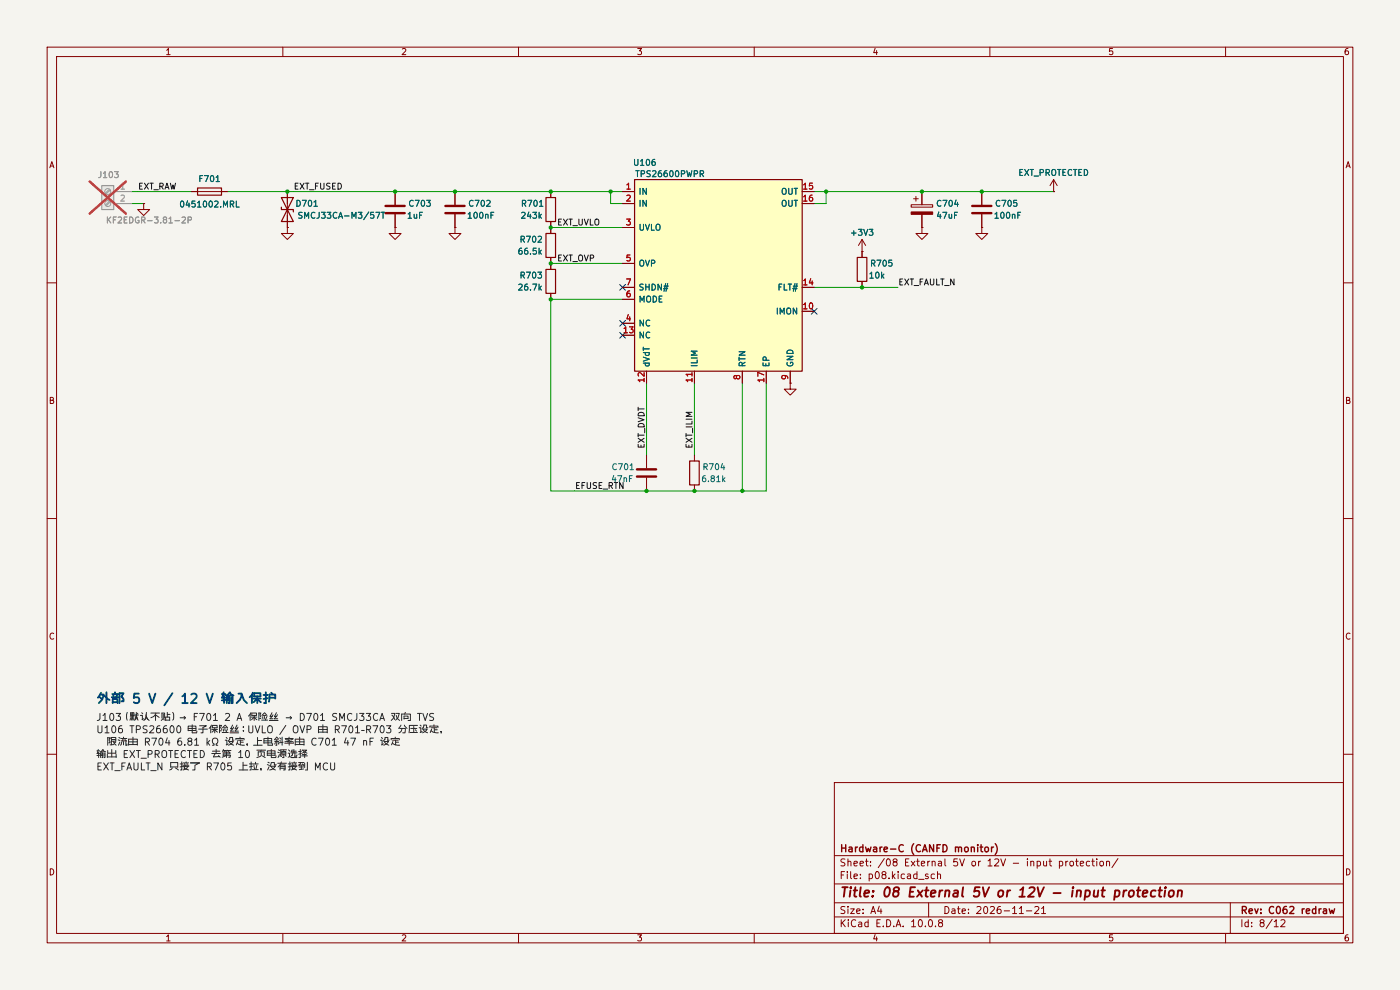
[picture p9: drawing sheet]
(kicad_sch
 (version 20250114)
 (generator "eeschema")
 (generator_version "9.0")
 (paper "A4")
 (title_block
  (title "08 External 5V or 12V - input protection")
  (date "2026-11-21")
  (rev "C062 redraw")
  (company "Hardware-C (CANFD monitor)"))
 (lib_symbols
  (symbol "hwc:C"
   (pin_numbers (hide yes))
   (pin_names
    (offset 0.254)) (exclude_from_sim no) (in_bom yes) (on_board yes)
   (in_pos_files yes)
   (property "Reference" "C" (at 0.635 2.54 0) (show_name no) (do_not_autoplace no) (effects (font (size 1.27 1.27)) (justify left)))
   (property "Value" "C" (at 0.635 -2.54 0) (show_name no) (do_not_autoplace no) (effects (font (size 1.27 1.27)) (justify left)))
   (property "Footprint" "" (at 0.9652 -3.81 0) (show_name no) (do_not_autoplace no) (hide yes) (effects (font (size 1.27 1.27))))
   (property "Datasheet" "" (at 0 0 0) (show_name no) (do_not_autoplace no) (hide yes) (effects (font (size 1.27 1.27))))
   (property "Description" "Unpolarized capacitor" (at 0 0 0) (show_name no) (do_not_autoplace no) (hide yes) (effects (font (size 1.27 1.27))))
   (symbol "C_0_1"
    (polyline (pts (xy -2.032 0.762) (xy 2.032 0.762)) (stroke (width 0.508) (type default)) (fill (type none)))
    (polyline (pts (xy -2.032 -0.762) (xy 2.032 -0.762)) (stroke (width 0.508) (type default)) (fill (type none))))
   (symbol "C_1_1"
    (pin passive line (at 0 3.81 270) (length 2.794) (name "" (effects (font (size 1.27 1.27)))) (number "1" (effects (font (size 1.27 1.27)))))
    (pin passive line (at 0 -3.81 90) (length 2.794) (name "" (effects (font (size 1.27 1.27)))) (number "2" (effects (font (size 1.27 1.27))))))
   (embedded_fonts no))
  (symbol "hwc:C_Pol"
   (pin_numbers (hide yes))
   (pin_names
    (offset 0.254)) (exclude_from_sim no) (in_bom yes) (on_board yes)
   (in_pos_files yes)
   (property "Reference" "C" (at 0.635 2.54 0) (show_name no) (do_not_autoplace no) (effects (font (size 1.27 1.27)) (justify left)))
   (property "Value" "C_Polarized" (at 0.635 -2.54 0) (show_name no) (do_not_autoplace no) (effects (font (size 1.27 1.27)) (justify left)))
   (property "Footprint" "" (at 0.9652 -3.81 0) (show_name no) (do_not_autoplace no) (hide yes) (effects (font (size 1.27 1.27))))
   (property "Datasheet" "" (at 0 0 0) (show_name no) (do_not_autoplace no) (hide yes) (effects (font (size 1.27 1.27))))
   (property "Description" "Polarized capacitor" (at 0 0 0) (show_name no) (do_not_autoplace no) (hide yes) (effects (font (size 1.27 1.27))))
   (symbol "C_Pol_0_1"
    (rectangle (start -2.286 0.508) (end 2.286 1.016) (stroke (width 0) (type default)) (fill (type none)))
    (polyline (pts (xy -1.778 2.286) (xy -0.762 2.286)) (stroke (width 0) (type default)) (fill (type none)))
    (polyline (pts (xy -1.27 2.794) (xy -1.27 1.778)) (stroke (width 0) (type default)) (fill (type none)))
    (rectangle (start 2.286 -0.508) (end -2.286 -1.016) (stroke (width 0) (type default)) (fill (type outline))))
   (symbol "C_Pol_1_1"
    (pin passive line (at 0 3.81 270) (length 2.794) (name "" (effects (font (size 1.27 1.27)))) (number "1" (effects (font (size 1.27 1.27)))))
    (pin passive line (at 0 -3.81 90) (length 2.794) (name "" (effects (font (size 1.27 1.27)))) (number "2" (effects (font (size 1.27 1.27))))))
   (embedded_fonts no))
  (symbol "hwc:Fuse"
   (pin_numbers (hide yes))
   (pin_names
    (offset 0)) (exclude_from_sim no) (in_bom yes) (on_board yes)
   (in_pos_files yes)
   (property "Reference" "F" (at 2.032 0 90) (show_name no) (do_not_autoplace no) (effects (font (size 1.27 1.27))))
   (property "Value" "Fuse" (at -1.905 0 90) (show_name no) (do_not_autoplace no) (effects (font (size 1.27 1.27))))
   (property "Footprint" "" (at -1.778 0 90) (show_name no) (do_not_autoplace no) (hide yes) (effects (font (size 1.27 1.27))))
   (property "Datasheet" "" (at 0 0 0) (show_name no) (do_not_autoplace no) (hide yes) (effects (font (size 1.27 1.27))))
   (property "Description" "Fuse" (at 0 0 0) (show_name no) (do_not_autoplace no) (hide yes) (effects (font (size 1.27 1.27))))
   (symbol "Fuse_0_1"
    (rectangle (start -0.762 -2.54) (end 0.762 2.54) (stroke (width 0.254) (type default)) (fill (type none)))
    (polyline (pts (xy 0 2.54) (xy 0 -2.54)) (stroke (width 0) (type default)) (fill (type none))))
   (symbol "Fuse_1_1"
    (pin passive line (at 0 3.81 270) (length 1.27) (name "" (effects (font (size 1.27 1.27)))) (number "1" (effects (font (size 1.27 1.27)))))
    (pin passive line (at 0 -3.81 90) (length 1.27) (name "" (effects (font (size 1.27 1.27)))) (number "2" (effects (font (size 1.27 1.27))))))
   (embedded_fonts no))
  (symbol "hwc:PWR_EXT_PROTECTED"
   (power global)
   (pin_numbers (hide yes))
   (pin_names
    (offset 0) (hide yes)) (exclude_from_sim no) (in_bom yes) (on_board yes)
   (in_pos_files yes)
   (property "Reference" "#PWR" (at 0 -3.81 0) (show_name no) (do_not_autoplace no) (hide yes) (effects (font (size 1.27 1.27))))
   (property "Value" "EXT_PROTECTED" (at 0 3.556 0) (show_name no) (do_not_autoplace no) (effects (font (size 1.27 1.27))))
   (property "Footprint" "" (at 0 0 0) (show_name no) (do_not_autoplace no) (hide yes) (effects (font (size 1.27 1.27))))
   (property "Datasheet" "" (at 0 0 0) (show_name no) (do_not_autoplace no) (hide yes) (effects (font (size 1.27 1.27))))
   (property "Description" "Power symbol for net EXT_PROTECTED" (at 0 0 0) (show_name no) (do_not_autoplace no) (hide yes) (effects (font (size 1.27 1.27))))
   (symbol "PWR_EXT_PROTECTED_0_1"
    (polyline (pts (xy -0.762 1.27) (xy 0 2.54)) (stroke (width 0) (type default)) (fill (type none)))
    (polyline (pts (xy 0 2.54) (xy 0.762 1.27)) (stroke (width 0) (type default)) (fill (type none)))
    (polyline (pts (xy 0 0) (xy 0 2.54)) (stroke (width 0) (type default)) (fill (type none))))
   (symbol "PWR_EXT_PROTECTED_1_1"
    (pin power_in line (at 0 0 90) (length 0) (name "EXT_PROTECTED" (effects (font (size 1.27 1.27)))) (number "1" (effects (font (size 1.27 1.27))))))
   (embedded_fonts no))
  (symbol "hwc:PWR_GND"
   (power global)
   (pin_numbers (hide yes))
   (pin_names
    (offset 0) (hide yes)) (exclude_from_sim no) (in_bom yes) (on_board yes)
   (in_pos_files yes)
   (property "Reference" "#PWR" (at 0 -6.35 0) (show_name no) (do_not_autoplace no) (hide yes) (effects (font (size 1.27 1.27))))
   (property "Value" "GND" (at 0 -3.81 0) (show_name no) (do_not_autoplace no) (effects (font (size 1.27 1.27))))
   (property "Footprint" "" (at 0 0 0) (show_name no) (do_not_autoplace no) (hide yes) (effects (font (size 1.27 1.27))))
   (property "Datasheet" "" (at 0 0 0) (show_name no) (do_not_autoplace no) (hide yes) (effects (font (size 1.27 1.27))))
   (property "Description" "Power symbol for net GND" (at 0 0 0) (show_name no) (do_not_autoplace no) (hide yes) (effects (font (size 1.27 1.27))))
   (symbol "PWR_GND_0_1"
    (polyline (pts (xy 0 0) (xy 0 -1.27) (xy 1.27 -1.27) (xy 0 -2.54) (xy -1.27 -1.27) (xy 0 -1.27)) (stroke (width 0) (type default)) (fill (type none))))
   (symbol "PWR_GND_1_1"
    (pin power_in line (at 0 0 270) (length 0) (name "GND" (effects (font (size 1.27 1.27)))) (number "1" (effects (font (size 1.27 1.27))))))
   (embedded_fonts no))
  (symbol "hwc:PWR_P3V3"
   (power global)
   (pin_numbers (hide yes))
   (pin_names
    (offset 0) (hide yes)) (exclude_from_sim no) (in_bom yes) (on_board yes)
   (in_pos_files yes)
   (property "Reference" "#PWR" (at 0 -3.81 0) (show_name no) (do_not_autoplace no) (hide yes) (effects (font (size 1.27 1.27))))
   (property "Value" "+3V3" (at 0 3.556 0) (show_name no) (do_not_autoplace no) (effects (font (size 1.27 1.27))))
   (property "Footprint" "" (at 0 0 0) (show_name no) (do_not_autoplace no) (hide yes) (effects (font (size 1.27 1.27))))
   (property "Datasheet" "" (at 0 0 0) (show_name no) (do_not_autoplace no) (hide yes) (effects (font (size 1.27 1.27))))
   (property "Description" "Power symbol for net +3V3" (at 0 0 0) (show_name no) (do_not_autoplace no) (hide yes) (effects (font (size 1.27 1.27))))
   (symbol "PWR_P3V3_0_1"
    (polyline (pts (xy -0.762 1.27) (xy 0 2.54)) (stroke (width 0) (type default)) (fill (type none)))
    (polyline (pts (xy 0 2.54) (xy 0.762 1.27)) (stroke (width 0) (type default)) (fill (type none)))
    (polyline (pts (xy 0 0) (xy 0 2.54)) (stroke (width 0) (type default)) (fill (type none))))
   (symbol "PWR_P3V3_1_1"
    (pin power_in line (at 0 0 90) (length 0) (name "+3V3" (effects (font (size 1.27 1.27)))) (number "1" (effects (font (size 1.27 1.27))))))
   (embedded_fonts no))
  (symbol "hwc:R"
   (pin_numbers (hide yes))
   (pin_names
    (offset 0)) (exclude_from_sim no) (in_bom yes) (on_board yes)
   (in_pos_files yes)
   (property "Reference" "R" (at 2.032 0 90) (show_name no) (do_not_autoplace no) (effects (font (size 1.27 1.27))))
   (property "Value" "R" (at 0 0 90) (show_name no) (do_not_autoplace no) (effects (font (size 1.27 1.27))))
   (property "Footprint" "" (at -1.778 0 90) (show_name no) (do_not_autoplace no) (hide yes) (effects (font (size 1.27 1.27))))
   (property "Datasheet" "" (at 0 0 0) (show_name no) (do_not_autoplace no) (hide yes) (effects (font (size 1.27 1.27))))
   (property "Description" "Resistor" (at 0 0 0) (show_name no) (do_not_autoplace no) (hide yes) (effects (font (size 1.27 1.27))))
   (symbol "R_0_1"
    (rectangle (start -1.016 -2.54) (end 1.016 2.54) (stroke (width 0.254) (type default)) (fill (type none))))
   (symbol "R_1_1"
    (pin passive line (at 0 3.81 270) (length 1.27) (name "" (effects (font (size 1.27 1.27)))) (number "1" (effects (font (size 1.27 1.27)))))
    (pin passive line (at 0 -3.81 90) (length 1.27) (name "" (effects (font (size 1.27 1.27)))) (number "2" (effects (font (size 1.27 1.27))))))
   (embedded_fonts no))
  (symbol "hwc:TERM2"
   (pin_names
    (offset 1.016) (hide yes)) (exclude_from_sim no) (in_bom yes) (on_board yes)
   (in_pos_files yes)
   (property "Reference" "J" (at 0 2.54 0) (show_name no) (do_not_autoplace no) (effects (font (size 1.27 1.27))))
   (property "Value" "Screw_Terminal_01x02" (at 0 -5.08 0) (show_name no) (do_not_autoplace no) (effects (font (size 1.27 1.27))))
   (property "Footprint" "" (at 0 0 0) (show_name no) (do_not_autoplace no) (hide yes) (effects (font (size 1.27 1.27))))
   (property "Datasheet" "" (at 0 0 0) (show_name no) (do_not_autoplace no) (hide yes) (effects (font (size 1.27 1.27))))
   (property "Description" "Generic screw terminal, single row, 01x02, script generated (kicad-library-utils/schlib/autogen/connector/)" (at 0 0 0) (show_name no) (do_not_autoplace no) (hide yes) (effects (font (size 1.27 1.27))))
   (symbol "TERM2_1_1"
    (rectangle (start -1.27 1.27) (end 1.27 -3.81) (stroke (width 0.254) (type default)) (fill (type background)))
    (polyline (pts (xy -0.5334 0.3302) (xy 0.3302 -0.508)) (stroke (width 0.1524) (type default)) (fill (type none)))
    (polyline (pts (xy -0.5334 -2.2098) (xy 0.3302 -3.048)) (stroke (width 0.1524) (type default)) (fill (type none)))
    (polyline (pts (xy -0.3556 0.508) (xy 0.508 -0.3302)) (stroke (width 0.1524) (type default)) (fill (type none)))
    (polyline (pts (xy -0.3556 -2.032) (xy 0.508 -2.8702)) (stroke (width 0.1524) (type default)) (fill (type none)))
    (circle (center 0 0) (radius 0.635) (stroke (width 0.1524) (type default)) (fill (type none)))
    (circle (center 0 -2.54) (radius 0.635) (stroke (width 0.1524) (type default)) (fill (type none)))
    (pin passive line (at -5.08 0 0) (length 3.81) (name "Pin_1" (effects (font (size 1.27 1.27)))) (number "1" (effects (font (size 1.27 1.27)))))
    (pin passive line (at -5.08 -2.54 0) (length 3.81) (name "Pin_2" (effects (font (size 1.27 1.27)))) (number "2" (effects (font (size 1.27 1.27))))))
   (embedded_fonts no))
  (symbol "hwc:TPS26600"
   (pin_names
    (offset 0.762)) (exclude_from_sim no) (in_bom yes) (on_board yes)
   (property "Reference" "U" (at -17.78 3.81 0) (effects (font (size 1.27 1.27)) (justify left bottom)))
   (property "Value" "TPS26600PWPR" (at -17.78 -39.37 0) (effects (font (size 1.27 1.27)) (justify left top)))
   (property "Footprint" "" (at 0 0 0) (effects (font (size 1.27 1.27)) (hide yes)))
   (property "Datasheet" "" (at 0 0 0) (effects (font (size 1.27 1.27)) (hide yes)))
   (property "Description" "" (at 0 0 0) (effects (font (size 1.27 1.27)) (hide yes)))
   (symbol "TPS26600_1_1"
    (rectangle (start -17.78 2.54) (end 17.78 -38.1) (stroke (width 0.254) (type default)) (fill (type background)))
    (pin passive line (at -20.32 0 0) (length 2.54) (name "IN" (effects (font (size 1.27 1.27)))) (number "1" (effects (font (size 1.27 1.27)))))
    (pin passive line (at -20.32 -2.54 0) (length 2.54) (name "IN" (effects (font (size 1.27 1.27)))) (number "2" (effects (font (size 1.27 1.27)))))
    (pin passive line (at -20.32 -7.62 0) (length 2.54) (name "UVLO" (effects (font (size 1.27 1.27)))) (number "3" (effects (font (size 1.27 1.27)))))
    (pin passive line (at -20.32 -15.24 0) (length 2.54) (name "OVP" (effects (font (size 1.27 1.27)))) (number "5" (effects (font (size 1.27 1.27)))))
    (pin passive line (at -20.32 -20.32 0) (length 2.54) (name "SHDN#" (effects (font (size 1.27 1.27)))) (number "7" (effects (font (size 1.27 1.27)))))
    (pin passive line (at -20.32 -22.86 0) (length 2.54) (name "MODE" (effects (font (size 1.27 1.27)))) (number "6" (effects (font (size 1.27 1.27)))))
    (pin passive line (at -20.32 -27.94 0) (length 2.54) (name "NC" (effects (font (size 1.27 1.27)))) (number "4" (effects (font (size 1.27 1.27)))))
    (pin passive line (at -20.32 -30.48 0) (length 2.54) (name "NC" (effects (font (size 1.27 1.27)))) (number "13" (effects (font (size 1.27 1.27)))))
    (pin passive line (at 20.32 0 180) (length 2.54) (name "OUT" (effects (font (size 1.27 1.27)))) (number "15" (effects (font (size 1.27 1.27)))))
    (pin passive line (at 20.32 -2.54 180) (length 2.54) (name "OUT" (effects (font (size 1.27 1.27)))) (number "16" (effects (font (size 1.27 1.27)))))
    (pin passive line (at 20.32 -20.32 180) (length 2.54) (name "FLT#" (effects (font (size 1.27 1.27)))) (number "14" (effects (font (size 1.27 1.27)))))
    (pin passive line (at 20.32 -25.4 180) (length 2.54) (name "IMON" (effects (font (size 1.27 1.27)))) (number "10" (effects (font (size 1.27 1.27)))))
    (pin passive line (at -15.24 -40.64 90) (length 2.54) (name "dVdT" (effects (font (size 1.27 1.27)))) (number "12" (effects (font (size 1.27 1.27)))))
    (pin passive line (at -5.08 -40.64 90) (length 2.54) (name "ILIM" (effects (font (size 1.27 1.27)))) (number "11" (effects (font (size 1.27 1.27)))))
    (pin passive line (at 5.08 -40.64 90) (length 2.54) (name "RTN" (effects (font (size 1.27 1.27)))) (number "8" (effects (font (size 1.27 1.27)))))
    (pin passive line (at 10.16 -40.64 90) (length 2.54) (name "EP" (effects (font (size 1.27 1.27)))) (number "17" (effects (font (size 1.27 1.27)))))
    (pin passive line (at 15.24 -40.64 90) (length 2.54) (name "GND" (effects (font (size 1.27 1.27)))) (number "9" (effects (font (size 1.27 1.27)))))))
  (symbol "hwc:TVS_BI"
   (pin_numbers (hide yes))
   (pin_names
    (offset 1.016) (hide yes)) (exclude_from_sim no) (in_bom yes) (on_board yes)
   (in_pos_files yes)
   (property "Reference" "D" (at 0 2.54 0) (show_name no) (do_not_autoplace no) (effects (font (size 1.27 1.27))))
   (property "Value" "D_TVS" (at 0 -2.54 0) (show_name no) (do_not_autoplace no) (effects (font (size 1.27 1.27))))
   (property "Footprint" "" (at 0 0 0) (show_name no) (do_not_autoplace no) (hide yes) (effects (font (size 1.27 1.27))))
   (property "Datasheet" "" (at 0 0 0) (show_name no) (do_not_autoplace no) (hide yes) (effects (font (size 1.27 1.27))))
   (property "Description" "Bidirectional transient-voltage-suppression diode" (at 0 0 0) (show_name no) (do_not_autoplace no) (hide yes) (effects (font (size 1.27 1.27))))
   (symbol "TVS_BI_0_1"
    (polyline (pts (xy -2.54 1.27) (xy -2.54 -1.27) (xy 2.54 1.27) (xy 2.54 -1.27) (xy -2.54 1.27)) (stroke (width 0.254) (type default)) (fill (type none)))
    (polyline (pts (xy 0.508 1.27) (xy 0 1.27) (xy 0 -1.27) (xy -0.508 -1.27)) (stroke (width 0.254) (type default)) (fill (type none)))
    (polyline (pts (xy 1.27 0) (xy -1.27 0)) (stroke (width 0) (type default)) (fill (type none))))
   (symbol "TVS_BI_1_1"
    (pin passive line (at -3.81 0 0) (length 2.54) (name "A1" (effects (font (size 1.27 1.27)))) (number "1" (effects (font (size 1.27 1.27)))))
    (pin passive line (at 3.81 0 180) (length 2.54) (name "A2" (effects (font (size 1.27 1.27)))) (number "2" (effects (font (size 1.27 1.27))))))
   (embedded_fonts no)))
 (junction
  (at 60.96 40.64)
  (diameter 0)
  (color 0 0 0 0))
 (junction
  (at 83.82 40.64)
  (diameter 0)
  (color 0 0 0 0))
 (junction
  (at 96.52 40.64)
  (diameter 0)
  (color 0 0 0 0))
 (junction
  (at 116.84 40.64)
  (diameter 0)
  (color 0 0 0 0))
 (junction
  (at 116.84 48.26)
  (diameter 0)
  (color 0 0 0 0))
 (junction
  (at 116.84 55.88)
  (diameter 0)
  (color 0 0 0 0))
 (junction
  (at 116.84 63.5)
  (diameter 0)
  (color 0 0 0 0))
 (junction
  (at 129.54 40.64)
  (diameter 0)
  (color 0 0 0 0))
 (junction
  (at 137.16 104.14)
  (diameter 0)
  (color 0 0 0 0))
 (junction
  (at 147.32 104.14)
  (diameter 0)
  (color 0 0 0 0))
 (junction
  (at 157.48 104.14)
  (diameter 0)
  (color 0 0 0 0))
 (junction
  (at 175.26 40.64)
  (diameter 0)
  (color 0 0 0 0))
 (junction
  (at 182.88 60.96)
  (diameter 0)
  (color 0 0 0 0))
 (junction
  (at 195.58 40.64)
  (diameter 0)
  (color 0 0 0 0))
 (junction
  (at 208.28 40.64)
  (diameter 0)
  (color 0 0 0 0))
 (no_connect
  (at 132.08 60.96))
 (no_connect
  (at 132.08 68.58))
 (no_connect
  (at 132.08 71.12))
 (no_connect
  (at 172.72 66.04))
 (wire
  (pts (xy 27.94 43.18) (xy 30.48 43.18))
  (stroke (width 0) (type default)))
 (wire
  (pts (xy 27.94 40.64) (xy 29.21 40.64))
  (stroke (width 0) (type default)))
 (wire
  (pts (xy 29.21 40.64) (xy 40.64 40.64))
  (stroke (width 0) (type default)))
 (wire
  (pts (xy 48.26 40.64) (xy 60.96 40.64))
  (stroke (width 0) (type default)))
 (wire
  (pts (xy 60.96 40.64) (xy 62.23 40.64))
  (stroke (width 0) (type default)))
 (wire
  (pts (xy 62.23 40.64) (xy 83.82 40.64))
  (stroke (width 0) (type default)))
 (wire
  (pts (xy 83.82 40.64) (xy 96.52 40.64))
  (stroke (width 0) (type default)))
 (wire
  (pts (xy 96.52 40.64) (xy 116.84 40.64))
  (stroke (width 0) (type default)))
 (wire
  (pts (xy 116.84 40.64) (xy 129.54 40.64))
  (stroke (width 0) (type default)))
 (wire
  (pts (xy 129.54 40.64) (xy 132.08 40.64))
  (stroke (width 0) (type default)))
 (wire
  (pts (xy 129.54 43.18) (xy 132.08 43.18))
  (stroke (width 0) (type default)))
 (wire
  (pts (xy 129.54 40.64) (xy 129.54 43.18))
  (stroke (width 0) (type default)))
 (wire
  (pts (xy 116.84 48.26) (xy 118.11 48.26))
  (stroke (width 0) (type default)))
 (wire
  (pts (xy 118.11 48.26) (xy 132.08 48.26))
  (stroke (width 0) (type default)))
 (wire
  (pts (xy 116.84 55.88) (xy 118.11 55.88))
  (stroke (width 0) (type default)))
 (wire
  (pts (xy 118.11 55.88) (xy 132.08 55.88))
  (stroke (width 0) (type default)))
 (wire
  (pts (xy 116.84 63.5) (xy 132.08 63.5))
  (stroke (width 0) (type default)))
 (wire
  (pts (xy 137.16 81.28) (xy 137.16 95.25))
  (stroke (width 0) (type default)))
 (wire
  (pts (xy 137.16 95.25) (xy 137.16 96.52))
  (stroke (width 0) (type default)))
 (wire
  (pts (xy 147.32 81.28) (xy 147.32 95.25))
  (stroke (width 0) (type default)))
 (wire
  (pts (xy 147.32 95.25) (xy 147.32 96.52))
  (stroke (width 0) (type default)))
 (wire
  (pts (xy 116.84 63.5) (xy 116.84 104.14))
  (stroke (width 0) (type default)))
 (wire
  (pts (xy 116.84 104.14) (xy 121.92 104.14))
  (stroke (width 0) (type default)))
 (wire
  (pts (xy 121.92 104.14) (xy 137.16 104.14))
  (stroke (width 0) (type default)))
 (wire
  (pts (xy 137.16 104.14) (xy 147.32 104.14))
  (stroke (width 0) (type default)))
 (wire
  (pts (xy 147.32 104.14) (xy 157.48 104.14))
  (stroke (width 0) (type default)))
 (wire
  (pts (xy 157.48 104.14) (xy 162.56 104.14))
  (stroke (width 0) (type default)))
 (wire
  (pts (xy 157.48 81.28) (xy 157.48 104.14))
  (stroke (width 0) (type default)))
 (wire
  (pts (xy 162.56 81.28) (xy 162.56 104.14))
  (stroke (width 0) (type default)))
 (wire
  (pts (xy 172.72 43.18) (xy 175.26 43.18))
  (stroke (width 0) (type default)))
 (wire
  (pts (xy 175.26 40.64) (xy 175.26 43.18))
  (stroke (width 0) (type default)))
 (wire
  (pts (xy 172.72 40.64) (xy 175.26 40.64))
  (stroke (width 0) (type default)))
 (wire
  (pts (xy 175.26 40.64) (xy 195.58 40.64))
  (stroke (width 0) (type default)))
 (wire
  (pts (xy 195.58 40.64) (xy 208.28 40.64))
  (stroke (width 0) (type default)))
 (wire
  (pts (xy 208.28 40.64) (xy 223.52 40.64))
  (stroke (width 0) (type default)))
 (wire
  (pts (xy 172.72 60.96) (xy 182.88 60.96))
  (stroke (width 0) (type default)))
 (wire
  (pts (xy 182.88 60.96) (xy 190.5 60.96))
  (stroke (width 0) (type default)))
 (label "EFUSE_RTN"
  (at 121.92 104.14 0)
  (effects (font (size 1.27 1.27)) (justify left bottom)))
 (label "EXT_FAULT_N"
  (at 190.5 60.96 0)
  (effects (font (size 1.27 1.27)) (justify left bottom)))
 (label "EXT_ILIM"
  (at 147.32 95.25 90)
  (effects (font (size 1.27 1.27)) (justify left bottom)))
 (label "EXT_FUSED"
  (at 62.23 40.64 0)
  (effects (font (size 1.27 1.27)) (justify left bottom)))
 (label "EXT_OVP"
  (at 118.11 55.88 0)
  (effects (font (size 1.27 1.27)) (justify left bottom)))
 (label "EXT_UVLO"
  (at 118.11 48.26 0)
  (effects (font (size 1.27 1.27)) (justify left bottom)))
 (label "EXT_RAW"
  (at 29.21 40.64 0)
  (effects (font (size 1.27 1.27)) (justify left bottom)))
 (label "EXT_DVDT"
  (at 137.16 95.25 90)
  (effects (font (size 1.27 1.27)) (justify left bottom)))
 (text "外部 5 V / 12 V 输入保护"
  (exclude_from_sim no)
  (at 20.32 147.32 0)
  (effects (font (size 2 2)
    (bold yes) (color 0 60 120 1)) (justify left top)))
 (text "J103（默认不贴）→ F701 2 A 保险丝 → D701 SMCJ33CA 双向 TVS"
  (exclude_from_sim no)
  (at 20.32 151.52 0)
  (effects (font (size 1.5 1.5) (color 40 40 40 1)) (justify left top)))
 (text "U106 TPS26600 电子保险丝：UVLO / OVP 由 R701–R703 分压设定，"
  (exclude_from_sim no)
  (at 20.32 154.14 0)
  (effects (font (size 1.5 1.5) (color 40 40 40 1)) (justify left top)))
 (text "  限流由 R704 6.81 kΩ 设定，上电斜率由 C701 47 nF 设定"
  (exclude_from_sim no)
  (at 20.32 156.77 0)
  (effects (font (size 1.5 1.5) (color 40 40 40 1)) (justify left top)))
 (text "输出 EXT_PROTECTED 去第 10 页电源选择"
  (exclude_from_sim no)
  (at 20.32 159.39 0)
  (effects (font (size 1.5 1.5) (color 40 40 40 1)) (justify left top)))
 (text "EXT_FAULT_N 只接了 R705 上拉，没有接到 MCU"
  (exclude_from_sim no)
  (at 20.32 162.02 0)
  (effects (font (size 1.5 1.5) (color 40 40 40 1)) (justify left top)))
 (symbol
  (lib_id "hwc:TPS26600")
  (at 152.4 40.64 0)
  (unit 1)
  (exclude_from_sim no)
  (in_bom yes)
  (on_board yes)
  (dnp no)
  (property "Reference" "U106" (at 136.79 34.5 0) (effects (font (size 1.27 1.27))))
  (property "Value" "TPS26600PWPR" (at 142.13 36.9 0) (effects (font (size 1.27 1.27))))
  (property "Footprint" "eb6469e8f12489ab" (at 152.4 40.64 0) (effects (font (size 1.27 1.27)) (hide yes)))
  (property "Datasheet" "" (at 152.4 40.64 0) (effects (font (size 1.27 1.27)) (hide yes)))
  (property "Description" "通道数:1;工作电压:4.2V~60V;安装方式:表面安装;" (at 152.4 40.64 0) (effects (font (size 1.27 1.27)) (hide yes)))
  (property "MPN" "TPS26600PWPR" (at 152.4 40.64 0) (effects (font (size 1.27 1.27)) (hide yes)))
  (property "Manufacturer" "TI(德州仪器)" (at 152.4 40.64 0) (effects (font (size 1.27 1.27)) (hide yes)))
  (pin "1")
  (pin "2")
  (pin "3")
  (pin "5")
  (pin "7")
  (pin "6")
  (pin "4")
  (pin "13")
  (pin "15")
  (pin "16")
  (pin "14")
  (pin "10")
  (pin "12")
  (pin "11")
  (pin "8")
  (pin "17")
  (pin "9"))
 (symbol
  (lib_id "hwc:TERM2")
  (at 22.86 40.64 0)
  (mirror y)
  (unit 1)
  (exclude_from_sim no)
  (in_bom yes)
  (on_board yes)
  (dnp yes)
  (property "Reference" "J103" (at 23.03 37.1 0) (effects (font (size 1.27 1.27))))
  (property "Value" "KF2EDGR-3.81-2P" (at 31.67 46.72 0) (effects (font (size 1.27 1.27))))
  (property "Footprint" "325157e7108285c5" (at 22.86 40.64 0) (effects (font (size 1.27 1.27)) (hide yes)))
  (property "Datasheet" "" (at 22.86 40.64 0) (effects (font (size 1.27 1.27)) (hide yes)))
  (property "Description" "连接器类型:板端/插座-闭口;固定方式:无固定装置;结构:1x2P;间距:3.81mm;颜色:绿色;安装方式:弯插;排数:1;每排PIN数:2;额定电流:8A;额定电压:300V;工作温度:-40℃~+105℃;" (at 22.86 40.64 0) (effects (font (size 1.27 1.27)) (hide yes)))
  (property "MPN" "KF2EDGR-3.81-2P" (at 22.86 40.64 0) (effects (font (size 1.27 1.27)) (hide yes)))
  (property "Manufacturer" "KEFA(科发)" (at 22.86 40.64 0) (effects (font (size 1.27 1.27)) (hide yes)))
  (pin "1")
  (pin "2"))
 (symbol
  (lib_id "hwc:Fuse")
  (at 44.45 40.64 90)
  (unit 1)
  (exclude_from_sim no)
  (in_bom yes)
  (on_board yes)
  (dnp no)
  (property "Reference" "F701" (at 44.45 37.94 90) (effects (font (size 1.27 1.27))))
  (property "Value" "0451002.MRL" (at 44.45 43.34 90) (effects (font (size 1.27 1.27))))
  (property "Footprint" "b9061de22fb37d10" (at 44.45 40.64 0) (effects (font (size 1.27 1.27)) (hide yes)))
  (property "Datasheet" "" (at 44.45 40.64 0) (effects (font (size 1.27 1.27)) (hide yes)))
  (property "Description" "类型:贴片式保险丝;额定电流:2A;额定电压:125V;分断能力:50A;" (at 44.45 40.64 0) (effects (font (size 1.27 1.27)) (hide yes)))
  (property "MPN" "0451002.MRL" (at 44.45 40.64 0) (effects (font (size 1.27 1.27)) (hide yes)))
  (property "Manufacturer" "Littelfuse(美国力特)" (at 44.45 40.64 0) (effects (font (size 1.27 1.27)) (hide yes)))
  (pin "1")
  (pin "2"))
 (symbol
  (lib_id "hwc:TVS_BI")
  (at 60.96 44.45 270)
  (unit 1)
  (exclude_from_sim no)
  (in_bom yes)
  (on_board yes)
  (dnp no)
  (property "Reference" "D701" (at 65.13 43.18 90) (effects (font (size 1.27 1.27))))
  (property "Value" "SMCJ33CA-M3/57T" (at 72.43 45.72 90) (effects (font (size 1.27 1.27))))
  (property "Footprint" "19e5da094392ade0" (at 60.96 44.45 0) (effects (font (size 1.27 1.27)) (hide yes)))
  (property "Datasheet" "" (at 60.96 44.45 0) (effects (font (size 1.27 1.27)) (hide yes)))
  (property "Description" "反向截止电压(Vrwm):33V;最大钳位电压:53.3V;峰值脉冲电流(Ipp)@10/1000us:28.1A;峰值脉冲功率(Ppp)@10/1000us:1.5kW;击穿电压:36.7V;" (at 60.96 44.45 0) (effects (font (size 1.27 1.27)) (hide yes)))
  (property "MPN" "SMCJ33CA-M3/57T" (at 60.96 44.45 0) (effects (font (size 1.27 1.27)) (hide yes)))
  (property "Manufacturer" "VISHAY(威世)" (at 60.96 44.45 0) (effects (font (size 1.27 1.27)) (hide yes)))
  (pin "1")
  (pin "2"))
 (symbol
  (lib_id "hwc:C")
  (at 83.82 44.45 0)
  (unit 1)
  (exclude_from_sim no)
  (in_bom yes)
  (on_board yes)
  (dnp no)
  (property "Reference" "C703" (at 89.08 43.18 0) (effects (font (size 1.27 1.27))))
  (property "Value" "1uF" (at 88.07 45.72 0) (effects (font (size 1.27 1.27))))
  (property "Footprint" "56492ba905a31e09" (at 83.82 44.45 0) (effects (font (size 1.27 1.27)) (hide yes)))
  (property "Datasheet" "" (at 83.82 44.45 0) (effects (font (size 1.27 1.27)) (hide yes)))
  (property "Description" "容值:1uF;精度:±10%;额定电压:100V;温度系数:X7R;" (at 83.82 44.45 0) (effects (font (size 1.27 1.27)) (hide yes)))
  (property "MPN" "C3216X7R2A105KT0L0U" (at 83.82 44.45 0) (effects (font (size 1.27 1.27)) (hide yes)))
  (property "Manufacturer" "TDK" (at 83.82 44.45 0) (effects (font (size 1.27 1.27)) (hide yes)))
  (pin "1")
  (pin "2"))
 (symbol
  (lib_id "hwc:C")
  (at 96.52 44.45 0)
  (unit 1)
  (exclude_from_sim no)
  (in_bom yes)
  (on_board yes)
  (dnp no)
  (property "Reference" "C702" (at 101.78 43.18 0) (effects (font (size 1.27 1.27))))
  (property "Value" "100nF" (at 102.01 45.72 0) (effects (font (size 1.27 1.27))))
  (property "Footprint" "7914f26574dfad66" (at 96.52 44.45 0) (effects (font (size 1.27 1.27)) (hide yes)))
  (property "Datasheet" "" (at 96.52 44.45 0) (effects (font (size 1.27 1.27)) (hide yes)))
  (property "Description" "容值:100nF;精度:±10%;额定电压:100V;温度系数:X7R;" (at 96.52 44.45 0) (effects (font (size 1.27 1.27)) (hide yes)))
  (property "MPN" "GRM188R72A104KA35D" (at 96.52 44.45 0) (effects (font (size 1.27 1.27)) (hide yes)))
  (property "Manufacturer" "muRata(村田)" (at 96.52 44.45 0) (effects (font (size 1.27 1.27)) (hide yes)))
  (pin "1")
  (pin "2"))
 (symbol
  (lib_id "hwc:R")
  (at 116.84 44.45 0)
  (unit 1)
  (exclude_from_sim no)
  (in_bom yes)
  (on_board yes)
  (dnp no)
  (property "Reference" "R701" (at 112.97 43.18 0) (effects (font (size 1.27 1.27))))
  (property "Value" "243k" (at 112.77 45.72 0) (effects (font (size 1.27 1.27))))
  (property "Footprint" "e0a081321f7b5780" (at 116.84 44.45 0) (effects (font (size 1.27 1.27)) (hide yes)))
  (property "Datasheet" "" (at 116.84 44.45 0) (effects (font (size 1.27 1.27)) (hide yes)))
  (property "Description" "" (at 116.84 44.45 0) (effects (font (size 1.27 1.27)) (hide yes)))
  (pin "1")
  (pin "2"))
 (symbol
  (lib_id "hwc:R")
  (at 116.84 52.07 0)
  (unit 1)
  (exclude_from_sim no)
  (in_bom yes)
  (on_board yes)
  (dnp no)
  (property "Reference" "R702" (at 112.68 50.8 0) (effects (font (size 1.27 1.27))))
  (property "Value" "66.5k" (at 112.45 53.34 0) (effects (font (size 1.27 1.27))))
  (property "Footprint" "e0a081321f7b5780" (at 116.84 52.07 0) (effects (font (size 1.27 1.27)) (hide yes)))
  (property "Datasheet" "" (at 116.84 52.07 0) (effects (font (size 1.27 1.27)) (hide yes)))
  (property "Description" "" (at 116.84 52.07 0) (effects (font (size 1.27 1.27)) (hide yes)))
  (pin "1")
  (pin "2"))
 (symbol
  (lib_id "hwc:R")
  (at 116.84 59.69 0)
  (unit 1)
  (exclude_from_sim no)
  (in_bom yes)
  (on_board yes)
  (dnp no)
  (property "Reference" "R703" (at 112.68 58.42 0) (effects (font (size 1.27 1.27))))
  (property "Value" "26.7k" (at 112.45 60.96 0) (effects (font (size 1.27 1.27))))
  (property "Footprint" "e0a081321f7b5780" (at 116.84 59.69 0) (effects (font (size 1.27 1.27)) (hide yes)))
  (property "Datasheet" "" (at 116.84 59.69 0) (effects (font (size 1.27 1.27)) (hide yes)))
  (property "Description" "" (at 116.84 59.69 0) (effects (font (size 1.27 1.27)) (hide yes)))
  (pin "1")
  (pin "2"))
 (symbol
  (lib_id "hwc:C")
  (at 137.16 100.33 0)
  (unit 1)
  (exclude_from_sim no)
  (in_bom yes)
  (on_board yes)
  (dnp no)
  (property "Reference" "C701" (at 132.19 99.06 0) (effects (font (size 1.27 1.27))))
  (property "Value" "47nF" (at 131.99 101.6 0) (effects (font (size 1.27 1.27))))
  (property "Footprint" "c0b29e2410a01cd3" (at 137.16 100.33 0) (effects (font (size 1.27 1.27)) (hide yes)))
  (property "Datasheet" "" (at 137.16 100.33 0) (effects (font (size 1.27 1.27)) (hide yes)))
  (property "Description" "" (at 137.16 100.33 0) (effects (font (size 1.27 1.27)) (hide yes)))
  (pin "1")
  (pin "2"))
 (symbol
  (lib_id "hwc:R")
  (at 147.32 100.33 0)
  (unit 1)
  (exclude_from_sim no)
  (in_bom yes)
  (on_board yes)
  (dnp no)
  (property "Reference" "R704" (at 151.48 99.06 0) (effects (font (size 1.27 1.27))))
  (property "Value" "6.81k" (at 151.41 101.6 0) (effects (font (size 1.27 1.27))))
  (property "Footprint" "e0a081321f7b5780" (at 147.32 100.33 0) (effects (font (size 1.27 1.27)) (hide yes)))
  (property "Datasheet" "" (at 147.32 100.33 0) (effects (font (size 1.27 1.27)) (hide yes)))
  (property "Description" "" (at 147.32 100.33 0) (effects (font (size 1.27 1.27)) (hide yes)))
  (pin "1")
  (pin "2"))
 (symbol
  (lib_id "hwc:C_Pol")
  (at 195.58 44.45 0)
  (unit 1)
  (exclude_from_sim no)
  (in_bom yes)
  (on_board yes)
  (dnp no)
  (property "Reference" "C704" (at 201.04 43.18 0) (effects (font (size 1.27 1.27))))
  (property "Value" "47uF" (at 200.95 45.72 0) (effects (font (size 1.27 1.27))))
  (property "Footprint" "c9dd0c14ba4d2a69" (at 195.58 44.45 0) (effects (font (size 1.27 1.27)) (hide yes)))
  (property "Datasheet" "" (at 195.58 44.45 0) (effects (font (size 1.27 1.27)) (hide yes)))
  (property "Description" "容值:47uF;精度:±20%;额定电压:35V;" (at 195.58 44.45 0) (effects (font (size 1.27 1.27)) (hide yes)))
  (property "MPN" "EEHZC1V470P" (at 195.58 44.45 0) (effects (font (size 1.27 1.27)) (hide yes)))
  (property "Manufacturer" "PANASONIC(松下)" (at 195.58 44.45 0) (effects (font (size 1.27 1.27)) (hide yes)))
  (pin "1")
  (pin "2"))
 (symbol
  (lib_id "hwc:C")
  (at 208.28 44.45 0)
  (unit 1)
  (exclude_from_sim no)
  (in_bom yes)
  (on_board yes)
  (dnp no)
  (property "Reference" "C705" (at 213.54 43.18 0) (effects (font (size 1.27 1.27))))
  (property "Value" "100nF" (at 213.77 45.72 0) (effects (font (size 1.27 1.27))))
  (property "Footprint" "c0b29e2410a01cd3" (at 208.28 44.45 0) (effects (font (size 1.27 1.27)) (hide yes)))
  (property "Datasheet" "" (at 208.28 44.45 0) (effects (font (size 1.27 1.27)) (hide yes)))
  (property "Description" "" (at 208.28 44.45 0) (effects (font (size 1.27 1.27)) (hide yes)))
  (pin "1")
  (pin "2"))
 (symbol
  (lib_id "hwc:R")
  (at 182.88 57.15 180)
  (unit 1)
  (exclude_from_sim no)
  (in_bom yes)
  (on_board yes)
  (dnp no)
  (property "Reference" "R705" (at 187.04 55.88 0) (effects (font (size 1.27 1.27))))
  (property "Value" "10k" (at 186.03 58.42 0) (effects (font (size 1.27 1.27))))
  (property "Footprint" "e0a081321f7b5780" (at 182.88 57.15 0) (effects (font (size 1.27 1.27)) (hide yes)))
  (property "Datasheet" "" (at 182.88 57.15 0) (effects (font (size 1.27 1.27)) (hide yes)))
  (property "Description" "" (at 182.88 57.15 0) (effects (font (size 1.27 1.27)) (hide yes)))
  (pin "1")
  (pin "2"))
 (symbol
  (lib_id "hwc:PWR_GND")
  (at 30.48 43.18 0)
  (unit 1)
  (exclude_from_sim no)
  (in_bom yes)
  (on_board yes)
  (dnp no)
  (property "Reference" "#PWR08001" (at 30.48 43.18 0) (effects (font (size 1.27 1.27)) (hide yes)))
  (property "Value" "GND" (at 30.48 47.78 0) (effects (font (size 1.27 1.27)) (hide yes)))
  (property "Footprint" "" (at 30.48 43.18 0) (effects (font (size 1.27 1.27)) (hide yes)))
  (property "Datasheet" "" (at 30.48 43.18 0) (effects (font (size 1.27 1.27)) (hide yes)))
  (property "Description" "" (at 30.48 43.18 0) (effects (font (size 1.27 1.27)) (hide yes)))
  (pin "1"))
 (symbol
  (lib_id "hwc:PWR_GND")
  (at 60.96 48.26 0)
  (unit 1)
  (exclude_from_sim no)
  (in_bom yes)
  (on_board yes)
  (dnp no)
  (property "Reference" "#PWR08002" (at 60.96 48.26 0) (effects (font (size 1.27 1.27)) (hide yes)))
  (property "Value" "GND" (at 60.96 52.86 0) (effects (font (size 1.27 1.27)) (hide yes)))
  (property "Footprint" "" (at 60.96 48.26 0) (effects (font (size 1.27 1.27)) (hide yes)))
  (property "Datasheet" "" (at 60.96 48.26 0) (effects (font (size 1.27 1.27)) (hide yes)))
  (property "Description" "" (at 60.96 48.26 0) (effects (font (size 1.27 1.27)) (hide yes)))
  (pin "1"))
 (symbol
  (lib_id "hwc:PWR_GND")
  (at 83.82 48.26 0)
  (unit 1)
  (exclude_from_sim no)
  (in_bom yes)
  (on_board yes)
  (dnp no)
  (property "Reference" "#PWR08003" (at 83.82 48.26 0) (effects (font (size 1.27 1.27)) (hide yes)))
  (property "Value" "GND" (at 83.82 52.86 0) (effects (font (size 1.27 1.27)) (hide yes)))
  (property "Footprint" "" (at 83.82 48.26 0) (effects (font (size 1.27 1.27)) (hide yes)))
  (property "Datasheet" "" (at 83.82 48.26 0) (effects (font (size 1.27 1.27)) (hide yes)))
  (property "Description" "" (at 83.82 48.26 0) (effects (font (size 1.27 1.27)) (hide yes)))
  (pin "1"))
 (symbol
  (lib_id "hwc:PWR_GND")
  (at 96.52 48.26 0)
  (unit 1)
  (exclude_from_sim no)
  (in_bom yes)
  (on_board yes)
  (dnp no)
  (property "Reference" "#PWR08004" (at 96.52 48.26 0) (effects (font (size 1.27 1.27)) (hide yes)))
  (property "Value" "GND" (at 96.52 52.86 0) (effects (font (size 1.27 1.27)) (hide yes)))
  (property "Footprint" "" (at 96.52 48.26 0) (effects (font (size 1.27 1.27)) (hide yes)))
  (property "Datasheet" "" (at 96.52 48.26 0) (effects (font (size 1.27 1.27)) (hide yes)))
  (property "Description" "" (at 96.52 48.26 0) (effects (font (size 1.27 1.27)) (hide yes)))
  (pin "1"))
 (symbol
  (lib_id "hwc:PWR_GND")
  (at 167.64 81.28 0)
  (unit 1)
  (exclude_from_sim no)
  (in_bom yes)
  (on_board yes)
  (dnp no)
  (property "Reference" "#PWR08005" (at 167.64 81.28 0) (effects (font (size 1.27 1.27)) (hide yes)))
  (property "Value" "GND" (at 167.64 85.88 0) (effects (font (size 1.27 1.27)) (hide yes)))
  (property "Footprint" "" (at 167.64 81.28 0) (effects (font (size 1.27 1.27)) (hide yes)))
  (property "Datasheet" "" (at 167.64 81.28 0) (effects (font (size 1.27 1.27)) (hide yes)))
  (property "Description" "" (at 167.64 81.28 0) (effects (font (size 1.27 1.27)) (hide yes)))
  (pin "1"))
 (symbol
  (lib_id "hwc:PWR_EXT_PROTECTED")
  (at 223.52 40.64 0)
  (unit 1)
  (exclude_from_sim no)
  (in_bom yes)
  (on_board yes)
  (dnp no)
  (property "Reference" "#PWR08006" (at 223.52 40.64 0) (effects (font (size 1.27 1.27)) (hide yes)))
  (property "Value" "EXT_PROTECTED" (at 223.52 36.64 0) (effects (font (size 1.27 1.27))))
  (property "Footprint" "" (at 223.52 40.64 0) (effects (font (size 1.27 1.27)) (hide yes)))
  (property "Datasheet" "" (at 223.52 40.64 0) (effects (font (size 1.27 1.27)) (hide yes)))
  (property "Description" "" (at 223.52 40.64 0) (effects (font (size 1.27 1.27)) (hide yes)))
  (pin "1"))
 (symbol
  (lib_id "hwc:PWR_GND")
  (at 195.58 48.26 0)
  (unit 1)
  (exclude_from_sim no)
  (in_bom yes)
  (on_board yes)
  (dnp no)
  (property "Reference" "#PWR08007" (at 195.58 48.26 0) (effects (font (size 1.27 1.27)) (hide yes)))
  (property "Value" "GND" (at 195.58 52.86 0) (effects (font (size 1.27 1.27)) (hide yes)))
  (property "Footprint" "" (at 195.58 48.26 0) (effects (font (size 1.27 1.27)) (hide yes)))
  (property "Datasheet" "" (at 195.58 48.26 0) (effects (font (size 1.27 1.27)) (hide yes)))
  (property "Description" "" (at 195.58 48.26 0) (effects (font (size 1.27 1.27)) (hide yes)))
  (pin "1"))
 (symbol
  (lib_id "hwc:PWR_GND")
  (at 208.28 48.26 0)
  (unit 1)
  (exclude_from_sim no)
  (in_bom yes)
  (on_board yes)
  (dnp no)
  (property "Reference" "#PWR08008" (at 208.28 48.26 0) (effects (font (size 1.27 1.27)) (hide yes)))
  (property "Value" "GND" (at 208.28 52.86 0) (effects (font (size 1.27 1.27)) (hide yes)))
  (property "Footprint" "" (at 208.28 48.26 0) (effects (font (size 1.27 1.27)) (hide yes)))
  (property "Datasheet" "" (at 208.28 48.26 0) (effects (font (size 1.27 1.27)) (hide yes)))
  (property "Description" "" (at 208.28 48.26 0) (effects (font (size 1.27 1.27)) (hide yes)))
  (pin "1"))
 (symbol
  (lib_id "hwc:PWR_P3V3")
  (at 182.88 53.34 0)
  (unit 1)
  (exclude_from_sim no)
  (in_bom yes)
  (on_board yes)
  (dnp no)
  (property "Reference" "#PWR08009" (at 182.88 53.34 0) (effects (font (size 1.27 1.27)) (hide yes)))
  (property "Value" "+3V3" (at 182.88 49.34 0) (effects (font (size 1.27 1.27))))
  (property "Footprint" "" (at 182.88 53.34 0) (effects (font (size 1.27 1.27)) (hide yes)))
  (property "Datasheet" "" (at 182.88 53.34 0) (effects (font (size 1.27 1.27)) (hide yes)))
  (property "Description" "" (at 182.88 53.34 0) (effects (font (size 1.27 1.27)) (hide yes)))
  (pin "1"))
 (embedded_fonts no))
